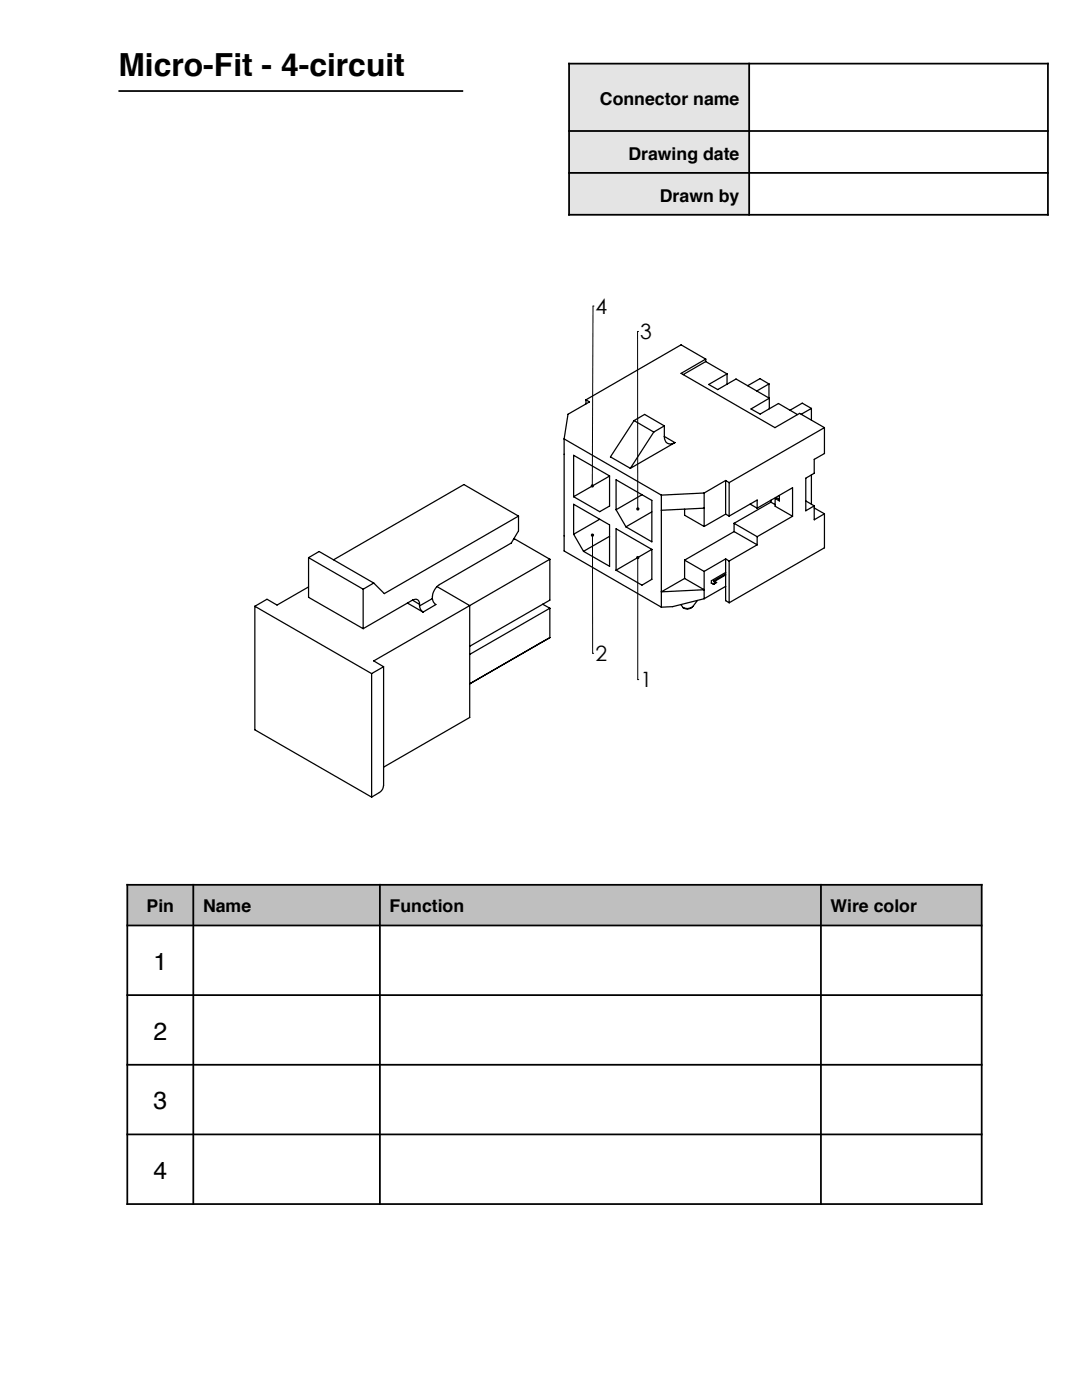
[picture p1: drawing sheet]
<svg xmlns="http://www.w3.org/2000/svg" width="216mm" height="279mm" viewBox="0 0 216 279" stroke-linecap="round" stroke-linejoin="round" font-family="sans-serif">
<g fill="#bec0bf">
<path d="M25.4 176.6h13.2v8.1h-13.2z"/>
<path d="M38.6 176.6h37.2v8.1h-37.2z"/>
<path d="M75.8 176.6h88v8.1h-88z"/>
<path d="M163.8 176.6h32.1v8.1h-32.1z"/>
</g>
<path d="M23.6 18.2h68.8M25.2 176.6h170.9M25.4 176.4v64.1M38.6 176.4v64.1M75.8 176.4v64.1M163.8 176.4v64.1M195.9 176.4v64.1M25.2 198.6h170.9M25.2 184.7h170.9M25.2 212.5h170.9M25.2 226.4h170.9M25.2 240.3h170.9" fill="none" stroke="#000" stroke-width=".35"/>
<g fill="#e3e4e4">
<path d="M113.6 12.7h35.9v13.4h-35.9z"/>
<path d="M113.6 26.1h35.9v8.4h-35.9z"/>
<path d="M113.6 34.5h35.9v8.4h-35.9z"/>
</g>
<path d="M113.4 12.7h95.9M113.6 12.5v30.5M149.5 12.5v30.5M209.1 12.5v30.5M113.4 26.1h95.9M113.4 34.5h95.9M113.4 42.9h95.9" fill="none" stroke="#000" stroke-width=".35"/>
<path d="M118.3 61.1h.1M118.3 61.1l-.1 35.9M127.2 66.1h.1M127.2 66.1l.1 35.5M118.2 106.8l.1 23.6M127.3 111.3v24.3M118.3 130.4h.1M127.3 135.6h.1" fill="none" stroke="#000" stroke-width=".2"/>
<path d="M118 96.7a.32 .32 0 0 0-.1 .4 .32 .32 0 0 0 .3 .2v-.3v.3a.32 .32 0 0 0 .3-.4 .32 .32 0 0 0-.5-.2zM127.1 101.3a.34 .34 0 0 0-.1 .4 .34 .34 0 0 0 .3 .2v-.3v.3h.1a.33 .33 0 0 0 .1-.5 .33 .33 0 0 0-.4-.1zM127 111.1a.33 .33 0 0 0 .1 .5 .33 .33 0 0 0 .5-.2 .33 .33 0 0 0-.3-.5v.4v-.4zM118 106.5a.33 .33 0 0 0 0 .6 .33 .33 0 0 0 .5-.2 .33 .33 0 0 0-.3-.4v.3v-.3z" fill="#000"/>
<g fill="none" stroke="#000" stroke-width=".25">
<path d="M116.9 79.8l.7 .4-4.3 2.5-.7 4.9M116.9 79.8v.8M140.8 71.7l-4.9 2.8 18.7 10.8 5-2.8 4.9 2.8M140.8 71.7l-4.9-2.9-19 11M140.8 72.2l4.3 2.4M140.8 72.2l-4.5 2.6M140.8 71.7v.5M145.1 74.6l-3.7 2.1 1.8 1.1 3.7-2.2 6.6 3.9M145.1 74.6v2.1M153.4 76.6l-1.8-1-2.4 1.4M153.4 76.6l-2.4 1.4M153.4 76.6v2.8"/>
<path d="M153.5 79.5l-3.6 2.1 1.8 1 3.6-2.1 3.8 2.2M153.5 79.5v2.1M112.6 87.6l19.4 11.2M112.6 87.6v22.4l19.4 11.2M114.5 90.9l7.1 4.1v6l-1.9 1.1-5.2-3zM121.6 95l-7.1 4.1M126.5 83.9l-4.7 7.3 4 2.3M126.5 83.9l4 2.3M126.5 83.9l2.1-1.2 4 2.3M128.1 98.7l-5.2 3M130.5 86.2l-4.7 7.3M132 98.8v22.4"/>
<path d="M132.6 87.1a1.29 1.29 0 0 0 .6 1.4 1.29 1.29 0 0 0 1.5-.2M132.6 85l-2.1 1.2M132.6 85v2.1M132.6 87.1l2.1 1.2M134.7 88.3l-8.9 5.2M140.5 98.4l-8.5 .4M140.5 98.4v6.7M144.8 95.9l.7 .4M144.8 95.9l-4.3 2.5M144.8 95.9v6.7M145.5 96.3v6.7M153.8 99.8v.4"/>
<path d="M154.7 99.5v1.5l3.4 2M154.7 99.5l.2-.2 .6 .4M155.5 98.9v1.1l-.8-.5M160.8 100l1.7 1M161.9 81.5l-1.8-1-2.4 1.4M161.9 81.5l-2 1.2M161.9 81.5v2.3M161.9 94.8v5.8M164.5 85.3l-19 11M164.5 85.3v5.2l-2 1.2v2.8l-1.7 .9v6.5l1.7-.9M61.6 117.1l-6.3 3.7-2-1.2-2.4 1.4M61.6 111.3l2.1-1.2 10.9 6.3"/>
<path d="M61.6 111.3l10.9 6.3M61.6 111.3v7.9l10.9 6.3M72.5 117.6v7.9M74.6 116.4l-2.1 1.2M82.3 119.8a.87 .87 0 0 1 1-.1 .87 .87 0 0 1 .4 .9M82.3 119.8l-9.8 5.7M82.3 119.8l1.4 .8M86.3 119.5a1.46 1.46 0 0 0 .7 1.1l-2.6 1.6M86.3 119.5l-2.6 1.4M87.2 117.1l6.5 3.8M102.4 107.7l.3-.2 7 4.1M103.5 103v3l-1.5 2.4-14.3 8.3a3.2 3.2 0 0 0-1.4 2.8"/>
<path d="M103.5 103l-26.8 15.5-2.1-2.1M103.5 103l-10.9-6.3-26 15M109.7 111.6v8.2l-16 9.2M109.7 111.6l-16 9.3M114.5 106.6v-6l7.1 4.2v8.2l-5.2-3M114.5 106.6l1.9 3.4M119.7 103.6l-5.2 3M121.6 107l-5.2 3M122.9 101.7v-5.9l7.2 4.1v8.2l-5.2-3M122.9 101.7l2 3.4M130.1 109.6l-7.2-4.1v8.3M130.1 109.6v6l-2 1.2-5.2-3"/>
<path d="M130.1 102.2l-5.2 2.9M130.1 109.6l-7.2 4.2M132 118.1l4.6-2.7 3.9 2.3zM136.6 101.6v1.2l3.9 2.3M136.6 111.8v3.6M136.6 111.8l3.9 2.2M139.2 119.8l-.9 1.2M140.5 114v5.5M140.5 101.4l-8.5 .4M140.5 119.5l-6.3 1.6-2.2 .1M141.9 116.4l.5 .2M141.9 116.4l.4 .1"/>
<path d="M142.3 116.5l.1 .1M142.5 116.1l.5 .2-.6 .3M142.8 116.2l-.5 .3M144.8 111.5v8.4l.7 .4M144.8 102.6l-4.3 2.5M144.8 102.6l.7 .4M144.8 111.5l.7 .5M144.8 111.5l-4.3 2.5M144.8 114.7l-2.3 1.4M144.8 117l-4.3 2.5M144.8 114.2l-2.9 1.7v.5M144.8 114.6l-2.4 1.4 .1 .1"/>
<path d="M145.5 112v8.3M146.5 104.4v1.7M146.5 106.1l-9.9 5.7M146.5 106.1l4.6 2.6M146.5 104.4l4.6 2.7M149.7 100.6l1.4 .8M151.1 108.7l-5.6 3.3M151.1 101.4v-1.6l-5.6 3.2M151.1 107.1v1.6M151.1 101.4l7-4.1v5.7M153.8 100.2l-7.3 4.2M153.8 100.2l.9 .5"/>
<path d="M158.1 103l-7 4.1M162.5 101v2.7l2-1.2M162.5 101.4l2 1.1M164.5 102.5v6.8l-19 11M50.9 121v24.6l23.3 13.5M50.9 121l23.3 13.4M74.2 134.4v24.7M76.5 133.1v23.6a1.74 1.74 0 0 1-.8 1.5l-1.5 .9M76.5 133.1l-2.3 1.3M81.3 120.4l3.1 1.8M83.7 120.9a1.6 1.6 0 0 0 .7 1.3M83.7 120.6v.3"/>
<path d="M93.7 120.9l-19.1 11 1.9 1.2M93.7 120.9v22.3l-17.2 9.9M93.7 136.5l16-9.2zM108.3 120.6l1.4 .8M109.7 121.4v5.9M109.7 121.4l-16 9.2M135.9 120.6l.4 .6M138.2 121a1.34 1.34 0 0 1-1.9 .2M138.3 121a1.77 1.77 0 0 1-2 .2"/>
</g>
<text font-size="6.3" x="23.6" y="15.1">Micro-Fit - 4-circuit</text>
<g font-size="5.1">
<text x="-.8" y="215.2">olidWorks Student Edition.</text>
<text x=".4" y="220.8">or Academic Use Only.</text>
</g>
<g font-size="4.9">
<text x="30.6" y="193.6">1</text>
<text x="30.6" y="207.5">2</text>
<text x="30.6" y="221.4">3</text>
<text x="30.6" y="235.3">4</text>
</g>
<g font-size="4.2">
<text x="118.8" y="62.6">4</text>
<text x="127.8" y="67.7">3</text>
<text x="118.8" y="132">2</text>
<text x="127.8" y="137.2">1</text>
<text x="174.2" y="204.8">Mated assembly - Mic</text>
<text x="174.1" y="210.2">XXXXXXXXXXXXX</text>
<text x="157.3" y="216.9">XX/XX/XX</text>
<text x="185.8" y="216.9">XXXXX</text>
<text x="155.5" y="225.7">XXXXXXXXX XXXXXXX</text>
</g>
<g font-size="4.2" fill="#808080">
<text x="173.4" y="195.2">The Ohio State Univers</text>
<text x="159.4" y="199.5">Dept of Mechanical &amp; Aerosp</text>
</g>
<g font-size="3.5">
<text x="119.7" y="20.9">Connector name</text>
<text x="125.4" y="31.9">Drawing date</text>
<text x="131.7" y="40.2">Drawn by</text>
<text x="29.2" y="181.9">Pin</text>
<text x="40.5" y="181.9">Name</text>
<text x="77.7" y="181.9">Function</text>
<text x="165.7" y="181.9">Wire color</text>
</g>
<g font-size="1.4" fill="#808080">
<text x="152.8" y="213.4">DATE</text>
<text x="180.5" y="213.4">COURSE</text>
</g>
</svg>
